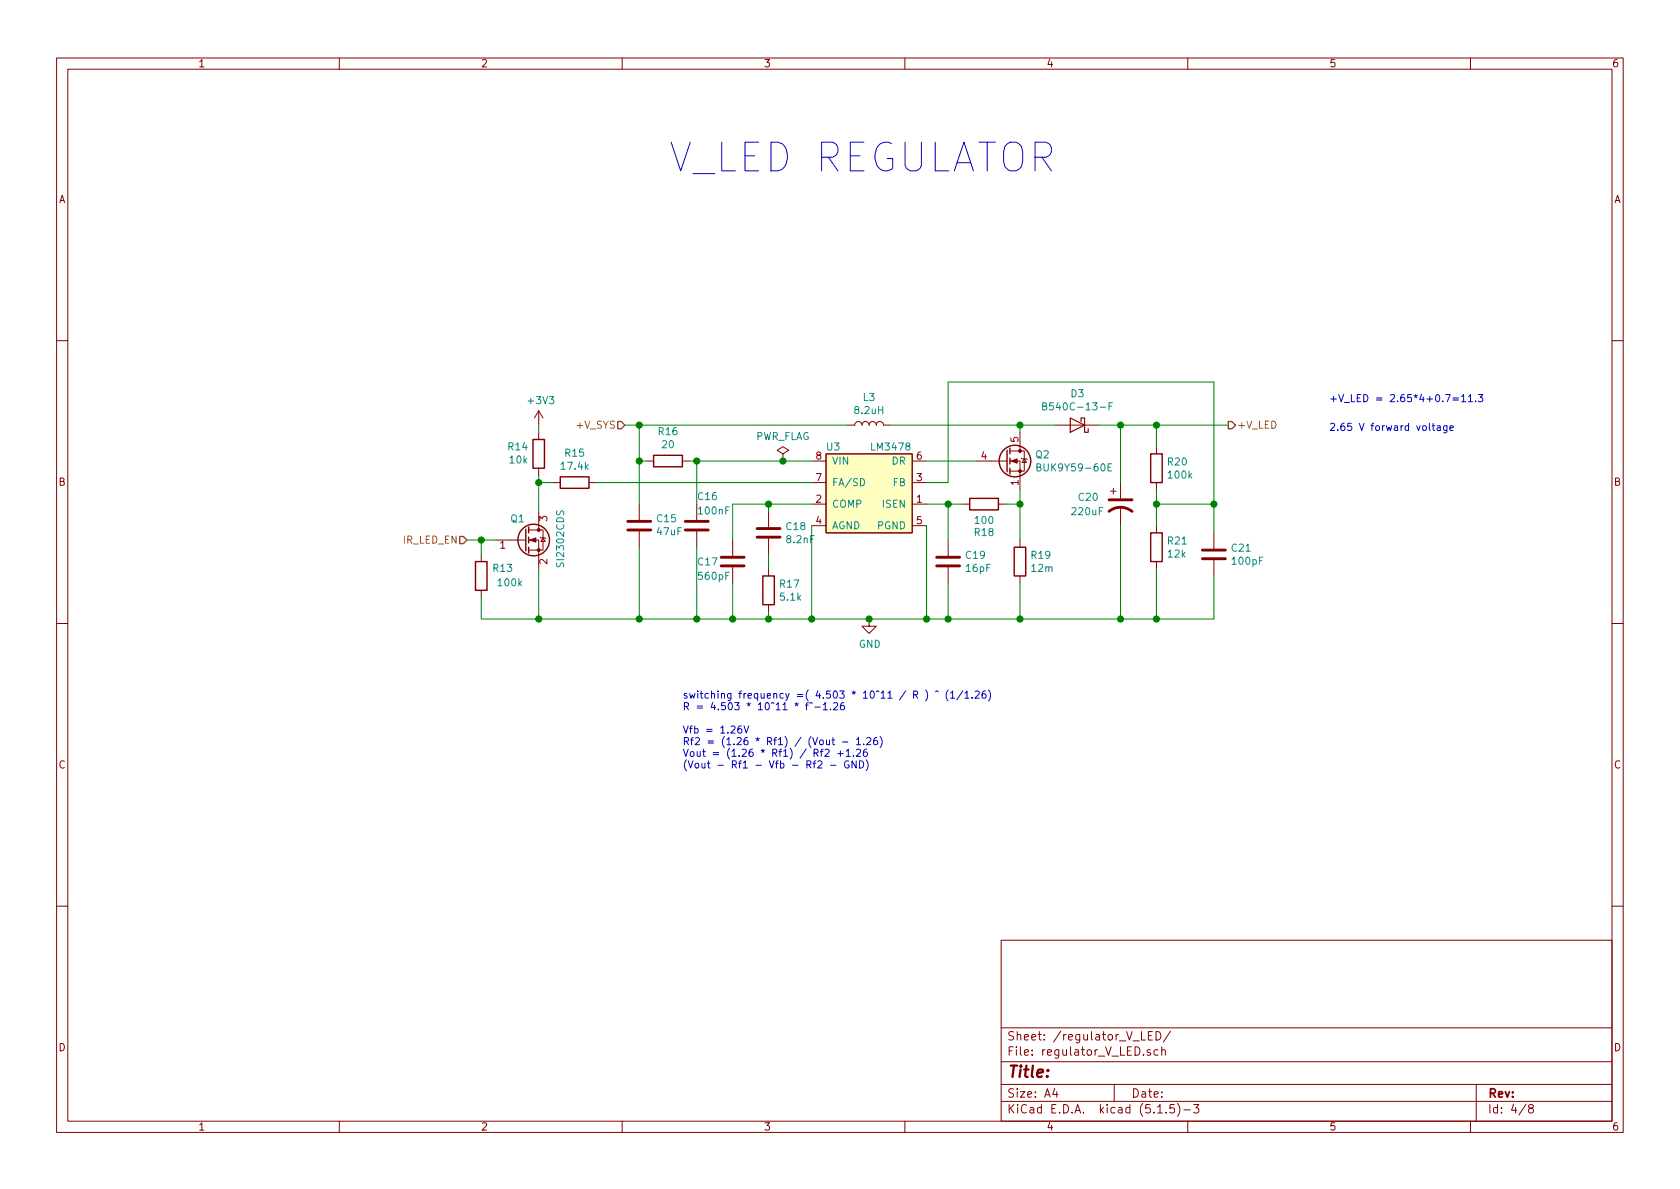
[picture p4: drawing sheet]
EESchema Schematic File Version 4
EELAYER 30 0
EELAYER END
$Descr A4 11693 8268
encoding utf-8
Sheet 4 8
Title ""
Date ""
Rev ""
Comp ""
Comment1 ""
Comment2 ""
Comment3 ""
Comment4 ""
$EndDescr
Text HLabel 3250 3750 0    50   Input ~ 0
IR_LED_EN
Connection ~ 4450 2950
Wire Wire Line
	4350 2950 4450 2950
Text HLabel 4350 2950 0    50   Input ~ 0
+V_SYS
Text HLabel 8550 2950 2    50   Output ~ 0
+V_LED
Connection ~ 8050 2950
Wire Wire Line
	8050 2950 8550 2950
Wire Wire Line
	3250 3750 3350 3750
Connection ~ 3350 3750
Connection ~ 3750 4300
Wire Wire Line
	3350 4300 3750 4300
Wire Wire Line
	3350 4150 3350 4300
Wire Wire Line
	3350 3750 3450 3750
Wire Wire Line
	3350 3850 3350 3750
$Comp
L Device:R R?
U 1 1
P 3350 4000
AR Path="/5E62A7D0/5F85C582" Ref="R?"  Part="1" 
AR Path="/5E62A7D0/5F78E3D7/5F85C582" Ref="R13"  Part="1" 
AR Path="/5F78E3D7/5F85C582" Ref="R13"  Part="1" 
F 0 "R13" H 3200 3950 50  0000 C CNN
F 1 "100k" H 3150 4050 50  0000 C CNN
F 2 "Resistor_SMD:R_0603_1608Metric_Pad1.05x0.95mm_HandSolder" V 3280 4000 50  0001 C CNN
F 3 "~" H 3350 4000 50  0001 C CNN
	1    3350 4000
	-1   0    0    1   
$EndComp
$Comp
L Device:Q_NMOS_GSD Q?
U 1 1
P 3650 3750
AR Path="/5E62A7D0/5F85C57C" Ref="Q?"  Part="1" 
AR Path="/5E62A7D0/5F78E3D7/5F85C57C" Ref="Q1"  Part="1" 
AR Path="/5F78E3D7/5F85C57C" Ref="Q1"  Part="1" 
F 0 "Q1" H 3550 3900 50  0000 L CNN
F 1 "SI2302CDS" V 3900 3550 50  0000 L CNN
F 2 "Package_TO_SOT_SMD:SOT-23" H 3850 3850 50  0001 C CNN
F 3 "~" H 3650 3750 50  0001 C CNN
	1    3650 3750
	1    0    0    -1  
$EndComp
$Comp
L Device:CP1 C?
U 1 1
P 7800 3500
AR Path="/5E62A7D0/5F85C576" Ref="C?"  Part="1" 
AR Path="/5E62A7D0/5F78E3D7/5F85C576" Ref="C20"  Part="1" 
AR Path="/5F78E3D7/5F85C576" Ref="C20"  Part="1" 
F 0 "C20" H 7500 3550 50  0000 L CNN
F 1 "220uF" H 7450 3450 50  0000 L CNN
F 2 "Capacitor_THT:CP_Radial_D8.0mm_P3.50mm" H 7800 3500 50  0001 C CNN
F 3 "~" H 7800 3500 50  0001 C CNN
	1    7800 3500
	1    0    0    -1  
$EndComp
Wire Wire Line
	5450 3200 5650 3200
Connection ~ 5450 3200
$Comp
L power:PWR_FLAG #FLG?
U 1 1
P 5450 3200
AR Path="/5E62A7D0/5F85C56E" Ref="#FLG?"  Part="1" 
AR Path="/5E62A7D0/5F78E3D7/5F85C56E" Ref="#FLG02"  Part="1" 
AR Path="/5F78E3D7/5F85C56E" Ref="#FLG02"  Part="1" 
F 0 "#FLG02" H 5450 3275 50  0001 C CNN
F 1 "PWR_FLAG" H 5450 3373 50  0000 C CNN
F 2 "" H 5450 3200 50  0001 C CNN
F 3 "~" H 5450 3200 50  0001 C CNN
	1    5450 3200
	1    0    0    -1  
$EndComp
$Comp
L power:+3V3 #PWR?
U 1 1
P 3750 2950
AR Path="/5E62A7D0/5F85C568" Ref="#PWR?"  Part="1" 
AR Path="/5E62A7D0/5F78E3D7/5F85C568" Ref="#PWR027"  Part="1" 
AR Path="/5F78E3D7/5F85C568" Ref="#PWR027"  Part="1" 
F 0 "#PWR027" H 3750 2800 50  0001 C CNN
F 1 "+3V3" H 3765 3123 50  0000 C CNN
F 2 "" H 3750 2950 50  0001 C CNN
F 3 "" H 3750 2950 50  0001 C CNN
	1    3750 2950
	1    0    0    -1  
$EndComp
Wire Wire Line
	3750 3000 3750 2950
Connection ~ 3750 3350
Wire Wire Line
	3750 3300 3750 3350
$Comp
L Device:R R?
U 1 1
P 3750 3150
AR Path="/5E62A7D0/5F85C558" Ref="R?"  Part="1" 
AR Path="/5E62A7D0/5F78E3D7/5F85C558" Ref="R14"  Part="1" 
AR Path="/5F78E3D7/5F85C558" Ref="R14"  Part="1" 
F 0 "R14" H 3680 3104 50  0000 R CNN
F 1 "10k" H 3680 3195 50  0000 R CNN
F 2 "Resistor_SMD:R_0603_1608Metric_Pad1.05x0.95mm_HandSolder" V 3680 3150 50  0001 C CNN
F 3 "~" H 3750 3150 50  0001 C CNN
	1    3750 3150
	1    0    0    1   
$EndComp
Wire Wire Line
	6050 4300 5650 4300
Connection ~ 6050 4300
$Comp
L power:GND #PWR?
U 1 1
P 6050 4300
AR Path="/5E62A7D0/5F85C550" Ref="#PWR?"  Part="1" 
AR Path="/5E62A7D0/5F78E3D7/5F85C550" Ref="#PWR035"  Part="1" 
AR Path="/5F78E3D7/5F85C550" Ref="#PWR035"  Part="1" 
F 0 "#PWR035" H 6050 4050 50  0001 C CNN
F 1 "GND" H 6055 4127 50  0000 C CNN
F 2 "" H 6050 4300 50  0001 C CNN
F 3 "" H 6050 4300 50  0001 C CNN
	1    6050 4300
	1    0    0    -1  
$EndComp
Wire Wire Line
	4150 3350 5650 3350
Wire Wire Line
	4850 3200 5450 3200
Wire Wire Line
	4450 2950 5900 2950
Connection ~ 4450 3200
Wire Wire Line
	4450 3200 4450 2950
Connection ~ 4850 4300
Wire Wire Line
	4450 4300 4850 4300
Connection ~ 4850 3200
Wire Wire Line
	4800 3200 4850 3200
Wire Wire Line
	4450 3200 4500 3200
$Comp
L Device:R R?
U 1 1
P 4650 3200
AR Path="/5E62A7D0/5F85C540" Ref="R?"  Part="1" 
AR Path="/5E62A7D0/5F78E3D7/5F85C540" Ref="R16"  Part="1" 
AR Path="/5F78E3D7/5F85C540" Ref="R16"  Part="1" 
F 0 "R16" V 4443 3200 50  0000 C CNN
F 1 "20" V 4534 3200 50  0000 C CNN
F 2 "Resistor_SMD:R_0603_1608Metric_Pad1.05x0.95mm_HandSolder" V 4580 3200 50  0001 C CNN
F 3 "~" H 4650 3200 50  0001 C CNN
	1    4650 3200
	0    1    1    0   
$EndComp
$Comp
L Transistor_FET:PSMN5R2-60YL Q?
U 1 1
P 7000 3200
AR Path="/5E62A7D0/5F85C53A" Ref="Q?"  Part="1" 
AR Path="/5E62A7D0/5F78E3D7/5F85C53A" Ref="Q2"  Part="1" 
AR Path="/5F78E3D7/5F85C53A" Ref="Q2"  Part="1" 
F 0 "Q2" H 7204 3246 50  0000 L CNN
F 1 "BUK9Y59-60E" H 7204 3155 50  0000 L CNN
F 2 "Package_TO_SOT_SMD:LFPAK56" H 7150 3200 50  0001 C CNN
F 3 "https://assets.nexperia.com/documents/data-sheet/PSMN5R2-60YL.pdf" H 7000 3200 50  0001 C CNN
	1    7000 3200
	1    0    0    -1  
$EndComp
$Comp
L Device:D_Schottky D?
U 1 1
P 7500 2950
AR Path="/5E62A7D0/5F85C534" Ref="D?"  Part="1" 
AR Path="/5E62A7D0/5F78E3D7/5F85C534" Ref="D3"  Part="1" 
AR Path="/5F78E3D7/5F85C534" Ref="D3"  Part="1" 
F 0 "D3" H 7500 2734 50  0000 C CNN
F 1 "B540C-13-F" H 7500 2825 50  0000 C CNN
F 2 "Diode_SMD:D_SMC" H 7500 2950 50  0001 C CNN
F 3 "~" H 7500 2950 50  0001 C CNN
	1    7500 2950
	-1   0    0    1   
$EndComp
Connection ~ 8050 4300
Wire Wire Line
	8450 4300 8450 4000
Wire Wire Line
	8050 4300 8450 4300
Connection ~ 8450 3500
Wire Wire Line
	8450 3700 8450 3500
$Comp
L Device:C C?
U 1 1
P 8450 3850
AR Path="/5E62A7D0/5F85C529" Ref="C?"  Part="1" 
AR Path="/5E62A7D0/5F78E3D7/5F85C529" Ref="C21"  Part="1" 
AR Path="/5F78E3D7/5F85C529" Ref="C21"  Part="1" 
F 0 "C21" H 8565 3896 50  0000 L CNN
F 1 "100pF" H 8565 3805 50  0000 L CNN
F 2 "Capacitor_SMD:C_0603_1608Metric_Pad1.05x0.95mm_HandSolder" H 8488 3700 50  0001 C CNN
F 3 "~" H 8450 3850 50  0001 C CNN
	1    8450 3850
	1    0    0    -1  
$EndComp
Text Notes 4750 5350 0    50   ~ 0
switching frequency =( 4.503 * 10^11 / R ) ^ (1/1.26)\nR = 4.503 * 10^11 * f^-1.26\n\nVfb = 1.26V\nRf2 = (1.26 * Rf1) / (Vout - 1.26)\nVout = (1.26 * Rf1) / Rf2 +1.26\n(Vout - Rf1 - Vfb - Rf2 - GND)
Connection ~ 4450 4300
Wire Wire Line
	3750 4300 4450 4300
Wire Wire Line
	3750 3950 3750 4300
Wire Wire Line
	3750 3350 3850 3350
Wire Wire Line
	3750 3550 3750 3350
$Comp
L Device:R R?
U 1 1
P 4000 3350
AR Path="/5E62A7D0/5F85C51D" Ref="R?"  Part="1" 
AR Path="/5E62A7D0/5F78E3D7/5F85C51D" Ref="R15"  Part="1" 
AR Path="/5F78E3D7/5F85C51D" Ref="R15"  Part="1" 
F 0 "R15" V 3793 3350 50  0000 C CNN
F 1 "17.4k" V 3884 3350 50  0000 C CNN
F 2 "Resistor_SMD:R_0603_1608Metric_Pad1.05x0.95mm_HandSolder" V 3930 3350 50  0001 C CNN
F 3 "~" H 4000 3350 50  0001 C CNN
	1    4000 3350
	0    1    1    0   
$EndComp
Wire Wire Line
	4450 3800 4450 4300
Connection ~ 5100 4300
Wire Wire Line
	4850 4300 5100 4300
Wire Wire Line
	4850 3800 4850 4300
Wire Wire Line
	4450 3200 4450 3500
Wire Wire Line
	4850 3200 4850 3500
Wire Wire Line
	8050 3500 8050 3400
Connection ~ 8050 3500
Wire Wire Line
	6600 3350 6450 3350
Wire Wire Line
	6600 2650 6600 3350
Wire Wire Line
	8450 2650 6600 2650
Wire Wire Line
	8450 3500 8450 2650
Wire Wire Line
	8050 3500 8450 3500
Connection ~ 7800 2950
Wire Wire Line
	8050 2950 7800 2950
Wire Wire Line
	8050 3100 8050 2950
Wire Wire Line
	8050 3650 8050 3500
Connection ~ 7800 4300
Wire Wire Line
	8050 4300 8050 3950
Wire Wire Line
	7800 4300 8050 4300
Connection ~ 7100 4300
Wire Wire Line
	7800 4300 7800 3650
Wire Wire Line
	7100 4300 7800 4300
Connection ~ 7100 2950
Wire Wire Line
	7350 2950 7100 2950
Wire Wire Line
	7800 2950 7800 3350
Wire Wire Line
	7650 2950 7800 2950
Wire Wire Line
	7100 2950 6200 2950
Wire Wire Line
	7100 3000 7100 2950
Connection ~ 7100 3500
Wire Wire Line
	7100 3500 7100 3400
Wire Wire Line
	6450 3200 6800 3200
Connection ~ 6600 4300
Wire Wire Line
	7100 4300 7100 4050
Wire Wire Line
	6600 4300 7100 4300
Connection ~ 6450 4300
Wire Wire Line
	6600 4300 6600 4050
Wire Wire Line
	6450 4300 6600 4300
Wire Wire Line
	7100 3500 7100 3750
Wire Wire Line
	7000 3500 7100 3500
Wire Wire Line
	6600 3500 6700 3500
Connection ~ 6600 3500
Wire Wire Line
	6600 3750 6600 3500
Wire Wire Line
	6450 3500 6600 3500
Connection ~ 5650 4300
Wire Wire Line
	6450 4300 6050 4300
Wire Wire Line
	6450 3650 6450 4300
Connection ~ 5350 4300
Wire Wire Line
	5100 4300 5100 4050
Wire Wire Line
	5350 4300 5100 4300
Wire Wire Line
	5350 4300 5350 4250
Wire Wire Line
	5650 4300 5350 4300
Wire Wire Line
	5650 3650 5650 4300
Connection ~ 5350 3500
Wire Wire Line
	5100 3500 5350 3500
Wire Wire Line
	5100 3750 5100 3500
Wire Wire Line
	5350 3950 5350 3850
Wire Wire Line
	5350 3500 5650 3500
Wire Wire Line
	5350 3550 5350 3500
$Comp
L Device:R R?
U 1 1
P 8050 3250
AR Path="/5E62A7D0/5F85C4DC" Ref="R?"  Part="1" 
AR Path="/5E62A7D0/5F78E3D7/5F85C4DC" Ref="R20"  Part="1" 
AR Path="/5F78E3D7/5F85C4DC" Ref="R20"  Part="1" 
F 0 "R20" H 8120 3296 50  0000 L CNN
F 1 "100k" H 8120 3205 50  0000 L CNN
F 2 "Resistor_SMD:R_0603_1608Metric_Pad1.05x0.95mm_HandSolder" V 7980 3250 50  0001 C CNN
F 3 "~" H 8050 3250 50  0001 C CNN
	1    8050 3250
	1    0    0    -1  
$EndComp
$Comp
L Device:R R?
U 1 1
P 8050 3800
AR Path="/5E62A7D0/5F85C4D6" Ref="R?"  Part="1" 
AR Path="/5E62A7D0/5F78E3D7/5F85C4D6" Ref="R21"  Part="1" 
AR Path="/5F78E3D7/5F85C4D6" Ref="R21"  Part="1" 
F 0 "R21" H 8120 3846 50  0000 L CNN
F 1 "12k" H 8120 3755 50  0000 L CNN
F 2 "Resistor_SMD:R_0603_1608Metric_Pad1.05x0.95mm_HandSolder" V 7980 3800 50  0001 C CNN
F 3 "~" H 8050 3800 50  0001 C CNN
	1    8050 3800
	1    0    0    -1  
$EndComp
$Comp
L Device:R R?
U 1 1
P 7100 3900
AR Path="/5E62A7D0/5F85C4D0" Ref="R?"  Part="1" 
AR Path="/5E62A7D0/5F78E3D7/5F85C4D0" Ref="R19"  Part="1" 
AR Path="/5F78E3D7/5F85C4D0" Ref="R19"  Part="1" 
F 0 "R19" H 7170 3946 50  0000 L CNN
F 1 "12m" H 7170 3855 50  0000 L CNN
F 2 "Resistor_SMD:R_2512_6332Metric_Pad1.52x3.35mm_HandSolder" V 7030 3900 50  0001 C CNN
F 3 "~" H 7100 3900 50  0001 C CNN
	1    7100 3900
	1    0    0    -1  
$EndComp
$Comp
L Device:R R?
U 1 1
P 6850 3500
AR Path="/5E62A7D0/5F85C4CA" Ref="R?"  Part="1" 
AR Path="/5E62A7D0/5F78E3D7/5F85C4CA" Ref="R18"  Part="1" 
AR Path="/5F78E3D7/5F85C4CA" Ref="R18"  Part="1" 
F 0 "R18" V 6650 3500 50  0000 C CNN
F 1 "100" V 6734 3500 50  0000 C CNN
F 2 "Resistor_SMD:R_0603_1608Metric_Pad1.05x0.95mm_HandSolder" V 6780 3500 50  0001 C CNN
F 3 "~" H 6850 3500 50  0001 C CNN
	1    6850 3500
	0    1    -1   0   
$EndComp
$Comp
L Device:R R?
U 1 1
P 5350 4100
AR Path="/5E62A7D0/5F85C4C4" Ref="R?"  Part="1" 
AR Path="/5E62A7D0/5F78E3D7/5F85C4C4" Ref="R17"  Part="1" 
AR Path="/5F78E3D7/5F85C4C4" Ref="R17"  Part="1" 
F 0 "R17" H 5420 4146 50  0000 L CNN
F 1 "5.1k" H 5420 4055 50  0000 L CNN
F 2 "Resistor_SMD:R_0603_1608Metric_Pad1.05x0.95mm_HandSolder" V 5280 4100 50  0001 C CNN
F 3 "~" H 5350 4100 50  0001 C CNN
	1    5350 4100
	1    0    0    -1  
$EndComp
$Comp
L Device:C C?
U 1 1
P 6600 3900
AR Path="/5E62A7D0/5F85C4BE" Ref="C?"  Part="1" 
AR Path="/5E62A7D0/5F78E3D7/5F85C4BE" Ref="C19"  Part="1" 
AR Path="/5F78E3D7/5F85C4BE" Ref="C19"  Part="1" 
F 0 "C19" H 6715 3946 50  0000 L CNN
F 1 "16pF" H 6715 3855 50  0000 L CNN
F 2 "Capacitor_SMD:C_0603_1608Metric_Pad1.05x0.95mm_HandSolder" H 6638 3750 50  0001 C CNN
F 3 "~" H 6600 3900 50  0001 C CNN
	1    6600 3900
	1    0    0    -1  
$EndComp
$Comp
L Device:C C?
U 1 1
P 4850 3650
AR Path="/5E62A7D0/5F85C4B8" Ref="C?"  Part="1" 
AR Path="/5E62A7D0/5F78E3D7/5F85C4B8" Ref="C16"  Part="1" 
AR Path="/5F78E3D7/5F85C4B8" Ref="C16"  Part="1" 
F 0 "C16" H 4850 3450 50  0000 R CNN
F 1 "100nF" H 4850 3550 50  0000 R CNN
F 2 "Capacitor_SMD:C_0603_1608Metric_Pad1.05x0.95mm_HandSolder" H 4888 3500 50  0001 C CNN
F 3 "~" H 4850 3650 50  0001 C CNN
	1    4850 3650
	-1   0    0    1   
$EndComp
$Comp
L Device:C C?
U 1 1
P 4450 3650
AR Path="/5E62A7D0/5F85C4B2" Ref="C?"  Part="1" 
AR Path="/5E62A7D0/5F78E3D7/5F85C4B2" Ref="C15"  Part="1" 
AR Path="/5F78E3D7/5F85C4B2" Ref="C15"  Part="1" 
F 0 "C15" H 4335 3604 50  0000 R CNN
F 1 "47uF" H 4335 3695 50  0000 R CNN
F 2 "Capacitor_SMD:C_1210_3225Metric_Pad1.42x2.65mm_HandSolder" H 4488 3500 50  0001 C CNN
F 3 "~" H 4450 3650 50  0001 C CNN
	1    4450 3650
	-1   0    0    1   
$EndComp
$Comp
L Device:C C?
U 1 1
P 5100 3900
AR Path="/5E62A7D0/5F85C4AC" Ref="C?"  Part="1" 
AR Path="/5E62A7D0/5F78E3D7/5F85C4AC" Ref="C17"  Part="1" 
AR Path="/5F78E3D7/5F85C4AC" Ref="C17"  Part="1" 
F 0 "C17" H 4850 3900 50  0000 L CNN
F 1 "560pF" H 4850 3800 50  0000 L CNN
F 2 "Capacitor_SMD:C_0603_1608Metric_Pad1.05x0.95mm_HandSolder" H 5138 3750 50  0001 C CNN
F 3 "~" H 5100 3900 50  0001 C CNN
	1    5100 3900
	1    0    0    -1  
$EndComp
$Comp
L Device:C C?
U 1 1
P 5350 3700
AR Path="/5E62A7D0/5F85C4A6" Ref="C?"  Part="1" 
AR Path="/5E62A7D0/5F78E3D7/5F85C4A6" Ref="C18"  Part="1" 
AR Path="/5F78E3D7/5F85C4A6" Ref="C18"  Part="1" 
F 0 "C18" H 5465 3746 50  0000 L CNN
F 1 "8.2nF" H 5465 3655 50  0000 L CNN
F 2 "Capacitor_SMD:C_0603_1608Metric_Pad1.05x0.95mm_HandSolder" H 5388 3550 50  0001 C CNN
F 3 "~" H 5350 3700 50  0001 C CNN
	1    5350 3700
	1    0    0    -1  
$EndComp
$Comp
L Device:L L?
U 1 1
P 6050 2950
AR Path="/5E62A7D0/5F85C4A0" Ref="L?"  Part="1" 
AR Path="/5E62A7D0/5F78E3D7/5F85C4A0" Ref="L3"  Part="1" 
AR Path="/5F78E3D7/5F85C4A0" Ref="L3"  Part="1" 
F 0 "L3" V 6240 2950 50  0000 C CNN
F 1 "8.2uH" V 6149 2950 50  0000 C CNN
F 2 "my_library:L_12.5x12.5mm_H6mm" H 6050 2950 50  0001 C CNN
F 3 "~" H 6050 2950 50  0001 C CNN
	1    6050 2950
	0    -1   -1   0   
$EndComp
$Comp
L my_library:LM3478 U?
U 1 1
P 6050 3400
AR Path="/5E62A7D0/5F85C49A" Ref="U?"  Part="1" 
AR Path="/5E62A7D0/5F78E3D7/5F85C49A" Ref="U3"  Part="1" 
AR Path="/5F78E3D7/5F85C49A" Ref="U3"  Part="1" 
F 0 "U3" H 5800 3700 50  0000 C CNN
F 1 "LM3478" H 6200 3700 50  0000 C CNN
F 2 "Package_SO:SOIC-8_3.9x4.9mm_P1.27mm" H 6050 3000 50  0001 C CNN
F 3 "http://www.ti.com/lit/ds/symlink/lm3478.pdf" H 6000 3450 50  0001 C CNN
	1    6050 3400
	1    0    0    -1  
$EndComp
Text Notes 9250 2800 0    50   ~ 0
+V_LED = 2.65*4+0.7=11.3\n
Text Notes 9250 3000 0    50   ~ 0
2.65 V forward voltage
Text Notes 4650 1200 0    200  ~ 0
V_LED REGULATOR
$EndSCHEMATC
